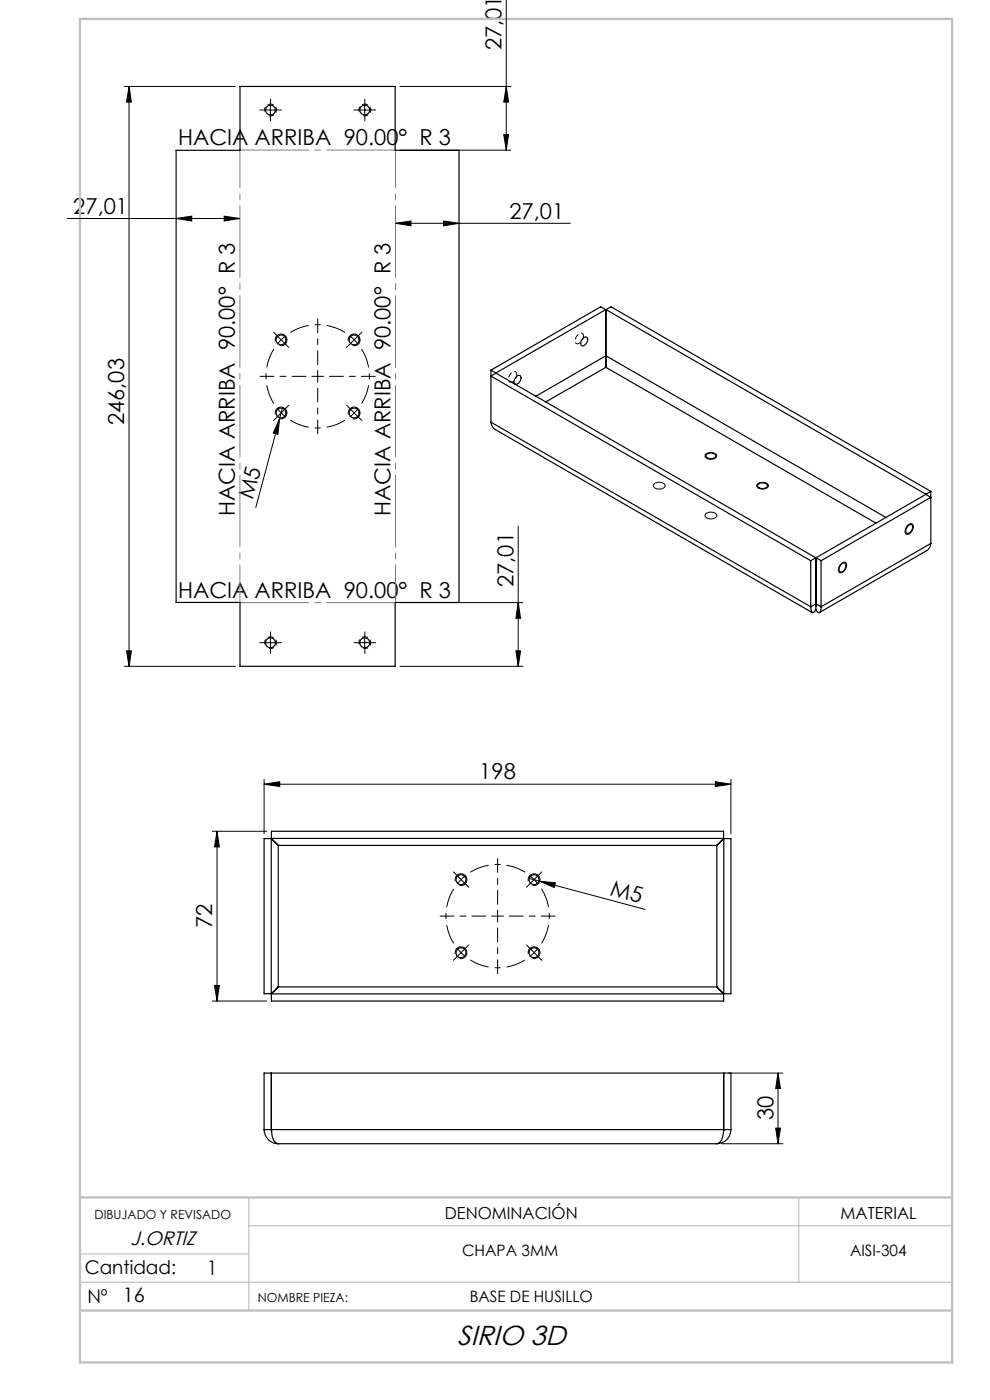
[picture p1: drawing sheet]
<svg xmlns="http://www.w3.org/2000/svg" width="210mm" height="297mm" viewBox="0 0 210 297" stroke-linecap="round" stroke-linejoin="round" font-family="sans-serif">
<g fill="none" stroke="#000" stroke-width=".21">
<path d="M107.4 -.1v32M26.4 18.3h23.5M27.4 18.3l.5 3.4h-1.1zM27.4 18.3v123.1M84.8 18.3h23.6M107.4 18.3l.5 3.4h-1zM56.1 23.4h2.5M57.4 22.1v2.5M76.1 23.4h2.5M77.4 22.1v2.5M84.8 31.9h23.6M106.9 28.5h1l-.5 3.4z"/>
<path d="M14.3 46.4h36.6M37.4 46.4l3.3-.5v1zM47.6 45.9l3.3 .5-3.3 .5zM83.9 47.4l3.3-.5v1zM83.9 47.4h37.1M94.1 46.9l3.3 .5-3.3 .5zM58.4 72.4a1.25 1.25 0 0 1 1.1-1.5 1.25 1.25 0 0 1 1.4 1.3 1.25 1.25 0 0 1-1.6 1.1M73.9 72.4a1.26 1.26 0 0 1 1.1-1.6 1.26 1.26 0 0 1 1.4 1.4 1.26 1.26 0 0 1-1.6 1.1M58.4 87.9a1.25 1.25 0 0 1 1.1-1.5 1.25 1.25 0 0 1 1.4 1.3 1.25 1.25 0 0 1-1.6 1.1M59.3 88.8l-.4 3.3-.9-.2zM59.3 88.8l-5 18.9M59.9 86.4l-.6 2.4"/>
<path d="M73.9 87.9a1.26 1.26 0 0 1 1.1-1.5 1.26 1.26 0 0 1 1.4 1.3 1.26 1.26 0 0 1-1.6 1.1M74.2 86.7l.9 .9M75.1 87.6l-.9 .8M75.1 87.6l.9 .9M76 86.7l-.9 .9M149.7 96.4a1.5 1.5 0 0 1 2.3 .3 1.46 1.46 0 0 1-2.5 0zM109.9 111.6v29.8M138.8 102.6a1.52 1.52 0 0 1 2.3 .4 1.48 1.48 0 0 1-2.5 .1zM149.7 109a1.6 1.6 0 0 1 2.3 .4 1.49 1.49 0 0 1-2.3 .3l-.2-.4zM160.8 102.6a1.6 1.6 0 0 1 2.2 .4 1.48 1.48 0 0 1-2.5 .1zM178.4 119.6a.66 .66 0 0 1 1-.3 .66 .66 0 0 1 .1 1 1.2 1.2 0 0 1-1.5 1.1l-.1-.9zM192.5 111.4a.67 .67 0 0 1 1-.2 .67 .67 0 0 1 .2 .9 1.3 1.3 0 0 1-1.5 1.2l-.2-.4v-.4z"/>
<path d="M26.8 138.1h1.1l-.5 3.3zM56.1 136.3h2.5M57.4 135.1v2.5M76.1 136.3h2.5M77.4 135.1v2.5M84.8 127.8h26.1M109.4 138.1h1l-.5 3.3zM109.9 127.8l.5 3.4h-1zM26.4 141.4h23.5M84.8 141.4h26.1M45 176.4h11.6M46 176.4v36"/>
<path d="M46 176.4l.5 3.3h-1zM56 166.4l3.3-.6v1.1zM56 165.3v11.6M56 166.4h99M151.7 165.8l3.3 .6-3.3 .5zM155 165.3v11.6M96.6 186.9a1.25 1.25 0 0 1 1.1-1.5 1.25 1.25 0 0 1 1.3 1.3 1.25 1.25 0 0 1-1.5 1.1M112.1 186.9a1.26 1.26 0 0 1 1.1-1.5 1.26 1.26 0 0 1 1.3 1.3 1.26 1.26 0 0 1-1.5 1.1M112.1 186.3l24.7 6.6M114.5 186.9l3.3 .4-.3 1zM45 212.4h11.6M45.5 209.1h1l-.5 3.3z"/>
<path d="M96.6 202.4a1.24 1.24 0 0 1 1.1-1.5 1.24 1.24 0 0 1 1.3 1.4 1.24 1.24 0 0 1-1.5 1M96.9 201.2l.9 .9M97.8 202.1l.9 .8M97.8 202.1l-.9 .9M98.7 201.2l-.9 .9M112.1 202.4a1.25 1.25 0 0 1 1.1-1.5 1.25 1.25 0 0 1 1.3 1.4 1.25 1.25 0 0 1-1.5 1M154.5 227.6h11.6M164.5 239.3h1.1l-.6 3.3zM165 227.6l.6 3.3h-1.1zM165 227.6v15M153 242.6h13.1"/>
</g>
<path d="M59.6 72.1l-.8 .9M59.6 72.1l1-.8M75.1 72.1l-.9-.8M75.1 72.1l.9 .9M59.6 87.6l1 .8M59.6 87.6l-.8-.9M97.8 186.6l-.8 .9M97.8 186.6l.9-.8M113.3 186.6l-.9-.8M113.3 186.6l.8 .9M113.3 202.1l.8-.9M113.3 202.1l-.9 .8" fill="none" stroke="#000" stroke-width=".21" stroke-dasharray="15.2 1.3 1.3 1.3" stroke-linecap="butt"/>
<path d="M58.1 74a11 11 0 0 0 0 11.6M73.2 70.5a11 11 0 0 0-11.6 0M61.6 89.1a11 11 0 0 0 11.6 0M76.7 85.6a11 11 0 0 0 0-11.6M96.3 188.5a11 11 0 0 0 0 11.6M111.4 185a11 11 0 0 0-11.6 0M99.8 203.6a11 11 0 0 0 11.6 0M114.9 200.1a11 11 0 0 0 0-11.6" fill="none" stroke="#000" stroke-width=".21" stroke-dasharray="15.2 1.3 1.3 1.3" stroke-dashoffset="11" stroke-linecap="butt"/>
<path d="M57.1 24.5a1.25 1.25 0 0 0 1.5-1.1 1.25 1.25 0 0 0-1.3-1.3 1.25 1.25 0 0 0-1.1 1.6M77.1 24.5a1.25 1.25 0 0 0 1.5-1.1 1.25 1.25 0 0 0-1.3-1.3 1.25 1.25 0 0 0-1.1 1.6M57.1 137.6a1.25 1.25 0 0 0 1.5-1.1 1.25 1.25 0 0 0-1.3-1.4 1.25 1.25 0 0 0-1.1 1.6M77.1 137.6a1.25 1.25 0 0 0 1.5-1.1 1.25 1.25 0 0 0-1.3-1.4 1.25 1.25 0 0 0-1.1 1.6" fill="none" stroke="#000" stroke-width=".21" stroke-dasharray="1.3 .6" stroke-dashoffset=".2" stroke-linecap="butt"/>
<path d="M109.6 79.4v-.2a.68 .68 0 0 0-.7-.4 .68 .68 0 0 0-.6 .5 1.08 1.08 0 0 0 0 1.8 1.72 1.72 0 0 0 1.3-1.7M123.8 71.3l-.1-.3a.68 .68 0 0 0-.6-.4 .68 .68 0 0 0-.6 .5 1.08 1.08 0 0 0 0 1.8 1.72 1.72 0 0 0 1.3-1.6" fill="none" stroke="#000" stroke-width=".21" stroke-dasharray="1.3 .6" stroke-dashoffset=".3" stroke-linecap="butt"/>
<path d="M50.9 31.8h33M83.9 127.8h-33" fill="none" stroke="#808080" stroke-width=".21" stroke-dasharray="15.2 1.3 1.3 1.3" stroke-dashoffset=".7"/>
<path d="M83.9 31.9v95.9M50.9 127.8v-95.9" fill="none" stroke="#808080" stroke-width=".21" stroke-dasharray="15.2 1.3 1.3 1.3" stroke-dashoffset="7.3"/>
<path d="M52.8 254v24M169.4 254v18M17 272h185M17 266h35.8M52.8 260h149.2" fill="none" stroke="#c0c0c0" stroke-width=".25"/>
<path d="M17 4h185v285h-185zM17 254h185M17 278h185" fill="none" stroke="#c0c0c0" stroke-width=".5"/>
<g fill="none" stroke="#000" stroke-width=".21" stroke-dasharray="15.2 1.3 1.3 1.3">
<path d="M56.1 23.3h-1M57.4 22.1v-1.1M57.4 24.6v1M58.6 23.3h1.1M76.1 23.3h-1M77.4 22.1v-1.1M77.4 24.6v1M78.6 23.3h1.1M58.8 71.2l-.8-.7M59.6 72.1l-.8-.9M59.6 72.1l.9 .9M60.5 73l.8 .7"/>
<path d="M67.4 79.8v-1.2M67.4 79.8h-1.3M67.4 79.8v1.3M67.4 79.8h1.2M74.3 73l-.8 .7M75.1 72.1l.9-.9M75.1 72.1l-.8 .9M76 71.2l.8-.7M58.8 88.5l-.8 .7M59.6 87.6l-.8 .9M59.6 87.6l.9-.9M60.5 86.7l.8-.7"/>
<path d="M74.3 86.7l-.8-.7M76 88.5l.8 .7M56.1 136.3h-1M57.4 135.1v-1.1M57.4 137.6v1M58.6 136.3h1.1M76.1 136.3h-1M77.4 135.1v-1.1M77.4 137.6v1M78.6 136.3h1.1M96.9 185.7l-.7-.7M97.8 186.6l-.9-.9"/>
<path d="M97.8 186.6l.9 .9M98.7 187.5l.7 .7M105.6 194.3v-1.2M105.6 194.3h-1.3M105.6 194.3v1.3M105.6 194.3h1.2M112.4 187.5l-.7 .7M113.3 186.6l.9-.9M113.3 186.6l-.9 .9M114.2 185.7l.7-.7M96.9 203l-.7 .7M98.7 201.2l.7-.7"/>
<path d="M112.4 201.2l-.7-.7M113.3 202.1l.9 .9M113.3 202.1l-.9-.9M114.2 203l.7 .7"/>
</g>
<path d="M64.9 79.8h-9.7M67.4 77.3v-9.7M69.9 79.8h9.7M67.4 82.3v9.7M103.1 194.3h-9.8M105.6 191.8v-9.7M105.6 196.8v9.8M108.1 194.3h9.7" fill="none" stroke="#000" stroke-width=".21" stroke-dasharray="15.2 1.3 1.3 1.3" stroke-dashoffset="12.3"/>
<g fill="#000">
<path d="M59.3 88.8l-.4 3.3-.9-.2zM114.5 186.9l3.3 .4-.3 1z"/>
<path d="M106.9 28.5h1l-.5 3.4zM107.4 18.3l.5 3.4h-1zM109.4 138.1h1l-.5 3.3zM109.9 127.8l.5 3.4h-1zM26.8 138.1h1.1l-.5 3.3zM27.4 18.3l.5 3.4h-1.1z"/>
<path d="M47.6 45.9l3.3 .5-3.3 .5zM37.4 46.4l3.3-.5v1zM151.7 165.8l3.3 .6-3.3 .5zM56 166.4l3.3-.6v1.1z"/>
<path d="M83.9 47.4l3.3-.5v1zM94.1 46.9l3.3 .5-3.3 .5z"/>
<path d="M46 176.4l.5 3.3h-1zM45.5 209.1h1l-.5 3.3z"/>
<path d="M164.5 239.3h1.1l-.6 3.3zM165 227.6l.6 3.3h-1.1z"/>
</g>
<g fill="none" stroke="#000" stroke-width=".25">
<path d="M37.4 31.9h13.5v-13.6h32.9v13.6h13.6v95.9h-13.6v13.6h-32.9v-13.6h-13.5zM104.1 78.5v11.1M104.1 78.5l1.1 .6M105.2 79.2l-1.1 .6 67.9 39.2M105.2 79.2l67.8 39.1M105.2 79.1v.1M109.5 79.9a.53 .53 0 0 1 .8-.3 .53 .53 0 0 1 .2 .8 1.07 1.07 0 0 1-1.3 1.1l-.2-.6zM123.7 71.8a.59 .59 0 0 1 .9-.2 .59 .59 0 0 1 0 .9 .85 .85 0 0 1-1.4 .7v-.7zM128.5 75.5v2.4M128.5 65.7v9.8M128.5 65.7l-23.3 13.4M128.5 75.5l-14.8 8.6"/>
<path d="M128.5 65.7l-1.1-.6-23.3 13.4M128.5 77.6v.1M128.5 77.9l-12.7 7.4M128.5 77.9l57.3 33.1M128.6 75.5l-.1 2.4M128.6 75.5l59.3 34.3M128.6 65.7v9.8M128.6 65.7l67.8 39.1M128.6 65.7l1-.6 67.8 39.1M104.1 89.6a1.75 1.75 0 0 0 1 1.5M104.1 89.6l67.9 39.1M105.1 91.1l67.2 38.9"/>
<path d="M149.8 96.5a1.22 1.22 0 0 1 2 .3 1.22 1.22 0 0 1-2-.1zM160.9 102.7a1.44 1.44 0 0 1 1.9 .3 1.18 1.18 0 0 1-1 .6 1.18 1.18 0 0 1-1.1-.6zM172 119v9.7M173 118.3l-1 .7M173 118.3v9.8M173.1 118.3v9.8M173.1 118.3l1.1 .7M174.2 119v9.7M178.5 119.7a.53 .53 0 0 1 .7-.2 .53 .53 0 0 1 .2 .7 1.07 1.07 0 0 1-1.2 1l-.2-.5zM192.6 111.5a.59 .59 0 0 1 .9-.1 .59 .59 0 0 1 0 .9 .82 .82 0 0 1-1.3 .7v-.7zM196.4 104.9l1 .6-23.2 13.5M196.4 104.9l-23.3 13.4"/>
<path d="M196.4 104.8v.1M197.4 115.3a1.83 1.83 0 0 1-.9 1.5l-22.7 13.2M197.4 104.2v11.1M197.4 115.3l-23.2 13.4M197.4 104.2l-1 .6M172 128.7l.1 .9 .2 .4 .3-.1 .5-.5M173 128.1l.1 .6v-.6M173 128.1l-1 .6M173 128.1h.1M173.1 128.1v.6zM173.1 128.1v1.3M173.1 128.6v.1"/>
<path d="M173.1 128.1l1.1 .6M174.2 128.7l-.1 .9-.3 .4-.3-.1-.4-.5M57.5 177.9l1.5 1.4M57.5 177.9v32.9M57.5 177.9h-1.5v32.9h1.5M57.6 177.9l1.4 1.4M57.6 177.9v-1.5h95.9v1.5M57.6 177.9h95.9M59 179.3h93M59 179.3v30.1M152 179.3v30.1M153.5 177.9l-1.5 1.4"/>
<path d="M153.5 177.9v32.9M153.5 177.9h1.5v32.9h-1.5M57.6 210.9v1.5h95.9v-1.5M57.6 210.9h95.9M59 209.4l-1.5 1.4M59 209.4l-1.4 1.5M59 209.4h93M152 209.4l1.5 1.4M152 209.4l1.5 1.5M56 239.6a3 3 0 0 0 3 3M56 239.6h99M56 239.6v-12h99v12"/>
<path d="M57.5 227.6l.1 12.5M57.6 239.6v.8a2.08 2.08 0 0 0 1.4 2.2M57.6 227.6v12M57.6 239.6h.1M153.5 239.6a3.1 3.1 0 0 1-1.1 3h-.4M153.5 227.6v12M153.5 239.6h.1M153.5 227.6v12.4M155 239.6a3.1 3.1 0 0 1-3 3M59 242.6h93"/>
<circle cx="57.4" cy="23.4" r="1.04"/>
<circle cx="77.4" cy="23.4" r="1.04"/>
<circle cx="59.6" cy="72.1" r="1.04"/>
<circle cx="75.1" cy="72.1" r="1.04"/>
<circle cx="59.6" cy="87.6" r="1.04"/>
<circle cx="75.1" cy="87.6" r="1.04"/>
<circle cx="57.4" cy="136.4" r="1.05"/>
<circle cx="77.4" cy="136.4" r="1.06"/>
<circle cx="97.8" cy="186.6" r="1.05"/>
<circle cx="113.3" cy="186.6" r="1.05"/>
<circle cx="97.8" cy="202.1" r="1.05"/>
<circle cx="113.3" cy="202.1" r="1.05"/>
</g>
<text font-size="5.8" x="97" y="285.2">SIRIO 3D</text>
<g font-size="4.7">
<text x="106.4" y="10.7" transform="rotate(-90 106.4 10.7)">27,01</text>
<text x="37.8" y="30.8">HACIA ARRIBA 90.00° R 3</text>
<text x="15.6" y="45.3">27,01</text>
<text x="108" y="46.4">27,01</text>
<text x="26.4" y="90.2" transform="rotate(-90 26.4 90.2)">246,03</text>
<text x="53.7" y="106.1" transform="rotate(-75 53.7 106.1)">M5</text>
<text x="49.8" y="109.4" transform="rotate(-90 49.8 109.4)">HACIA ARRIBA 90.00° R 3</text>
<text x="82.8" y="109.4" transform="rotate(-90 82.8 109.4)">HACIA ARRIBA 90.00° R 3</text>
<text x="108.9" y="124.5" transform="rotate(-90 108.9 124.5)">27,01</text>
<text x="37.8" y="126.9">HACIA ARRIBA 90.00° R 3</text>
<text x="101.7" y="165.3">198</text>
<text x="129.2" y="189.8" transform="rotate(15 129.2 189.8)">M5</text>
<text x="45" y="196.9" transform="rotate(-90 45 196.9)">72</text>
<text x="164" y="237.7" transform="rotate(-90 164 237.7)">30</text>
</g>
<g font-size="4.2">
<text x="43.9" y="270.4">1</text>
<text x="26" y="276.2">16</text>
</g>
<text font-size="4.1" x="27.7" y="264.1">J.ORTIZ</text>
<g font-size="4">
<text x="18" y="270.3">Cantidad:</text>
<text x="18.5" y="276.3">Nº</text>
</g>
<g font-size="3.5">
<text x="94.4" y="258.6">DENOMINACIÓN</text>
<text x="178.3" y="258.6">MATERIAL</text>
</g>
<g font-size="3.3">
<text x="98" y="266.4">CHAPA 3MM</text>
<text x="180.3" y="266.4">AISI-304</text>
<text x="99.6" y="276.1">BASE DE HUSILLO</text>
</g>
<g font-size="2.7">
<text x="20.1" y="258.6">DIBUJADO Y REVISADO</text>
<text x="54.7" y="276.1">NOMBRE PIEZA:</text>
</g>
</svg>
